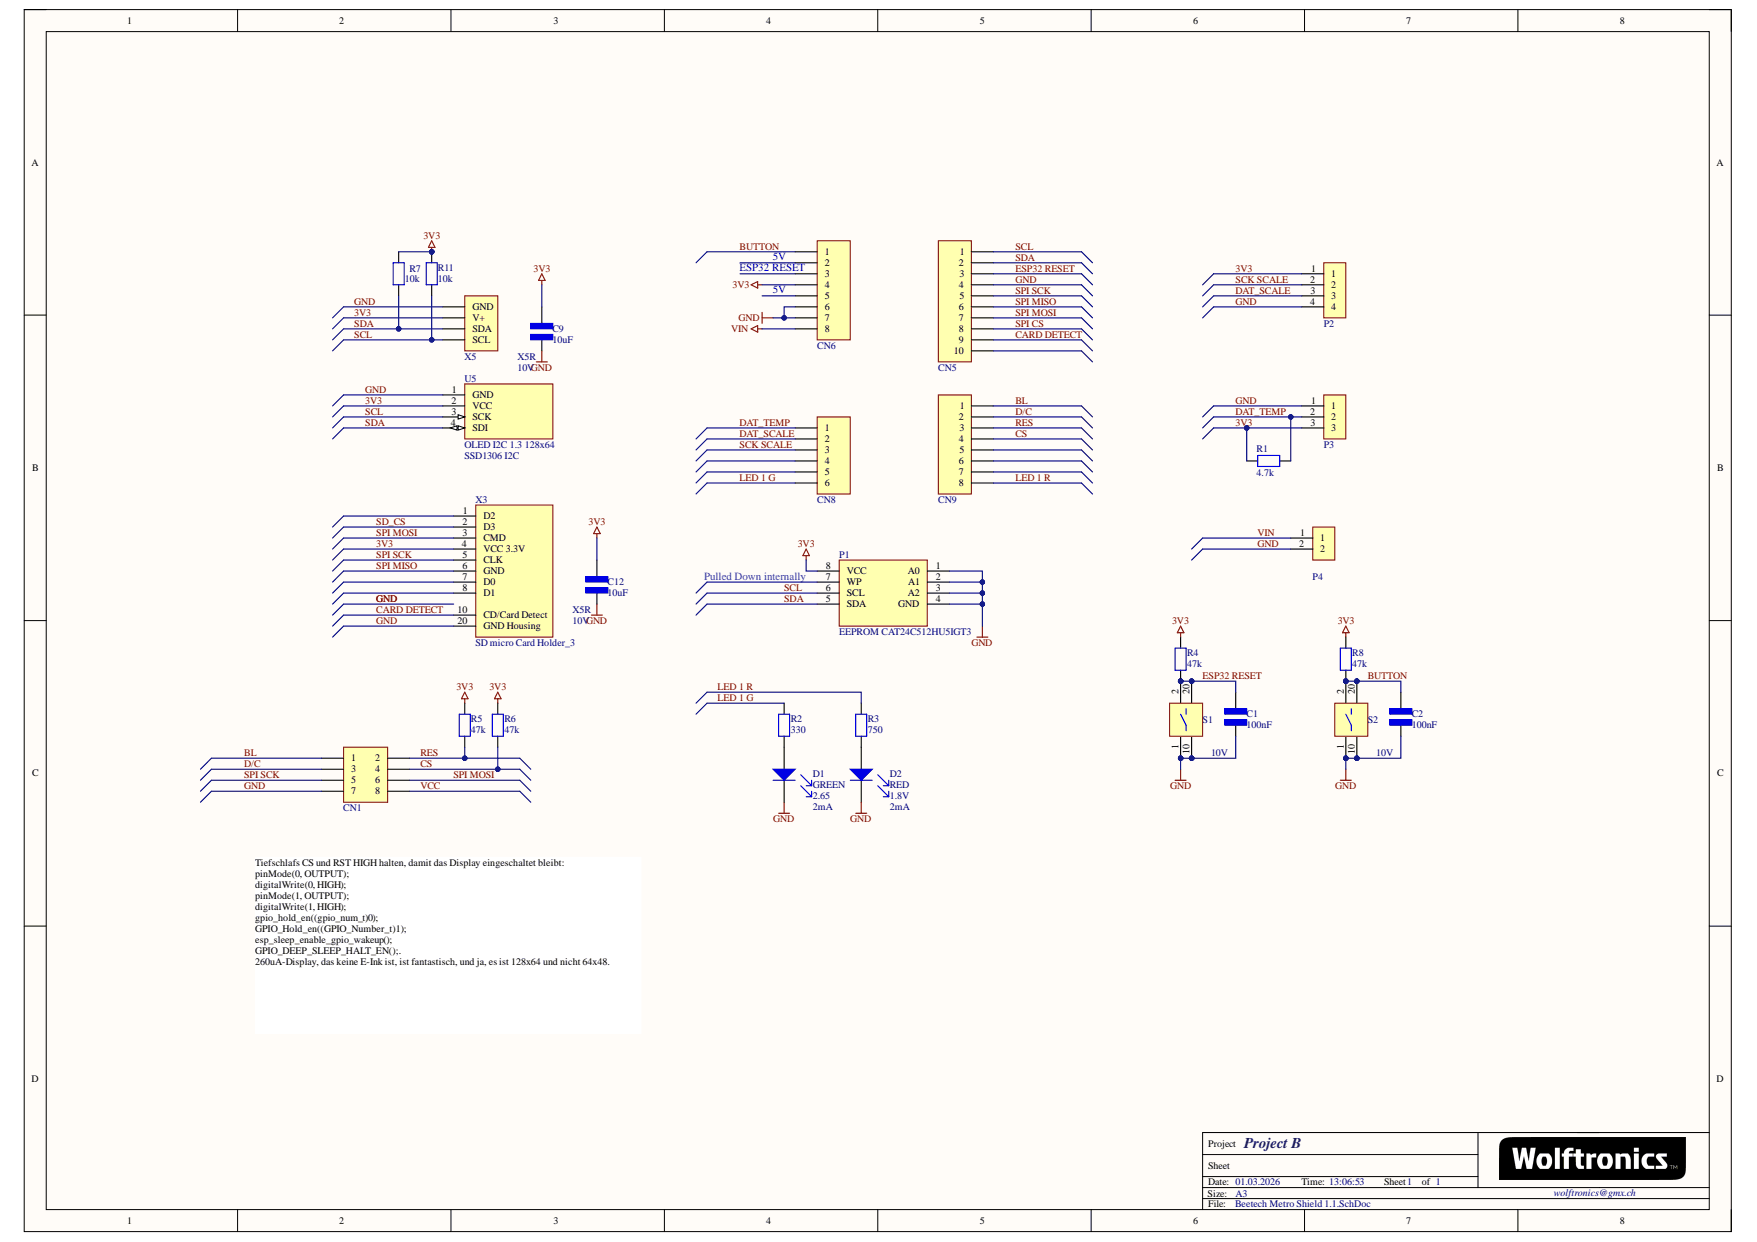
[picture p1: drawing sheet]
# Altium project Beetech Metro Shield 1.1.PrjPcb
1 sheet, 29 parts. Net scope: global (net labels, ports and power ports of the same name join across sheets).
Board file: Beetech Metro Shield 1.1.PcbDoc

## Sheet Beetech Metro Shield 1.1.SchDoc: Project B
size A3; ApprovedBy: A. Wolf; CheckedBy: A. Wolf; Author: A. Wolf; CompanyName: EHT; DrawnBy: A. Wolf; Engineer: A. Wolf; Organization: IGP - Space Geodesy; DocumentNumber: 1; Revision: 1; SheetNumber: 1; SheetTotal: 1

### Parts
C1  value 100nF  Umax: 10V  [CAP 0603 - OUTLINE]  (hidden comment: 100nF 0603)
C2  value 100nF  Umax: 10V  [CAP 0603 - OUTLINE]  (hidden comment: 100nF 0603)
C9  value 10uF  Umax: 10V  Dielektrikum: X5R  [CAP 0603 - OUTLINE]  (hidden comment: 10uF 0603)
C12  value 10uF  Umax: 10V  Dielektrikum: X5R  [CAP 0603 - OUTLINE]  (hidden comment: 10uF 0603)
CN1  4 X 2  Header  [4 x 2 2.54mm - no Connector]  (value not drawn)
CN5  10-Pin Stiftleiste 10x1 2.54 Low Profile  [10PIN - III]  (value not drawn)
CN6  8-Pin Stiftleiste 8x1 2.54 Low Profile  [8 PIN - Stiftleiste]  (value not drawn)
CN8  6-PiN  [6PIN]  (value not drawn)
CN9  8-Pin Stiftleiste 8x1 2.54 Low Profile  [8 PIN - Stiftleiste]  (value not drawn)
D1  COLOR: GREEN  Forward Voltage: 2.65  If: 2mA  [LED SMD 0603 FOOTPRINT]  (hidden comment: LED Diode SMD LOW CURRENT)
D2  COLOR: RED  Forward Voltage: 1.8V  If: 2mA  [LED SMD 0603 FOOTPRINT]  (hidden comment: LED Diode SMD LOW CURRENT)
P1  EEPROM CAT24C512HU5IGT3  [UDFN8 3.0x2.0 CAT24C512HU5IGT3]
P2  4-Pin Right Angle Housing  [4PIN - RND 205-EK254-2.54-04P]  (value not drawn)
P3  3-Pin Right Angle Housing  [3PIN - RND 205-EK254-2.54-03P]  (value not drawn)
P4  2-Pin Right Angle Housing  [2PIN - RND 205-EK254-2.54-02P]  (value not drawn)
R1  value 4.7k  [RES 0603 FOOTPRINT - OUTLINE]  (hidden comment: 4.7k Ohm 0603)
R2  value 330  [RES 0603 FOOTPRINT - OUTLINE]  (hidden comment: 330 Ohm 0603)
R3  value 750  [RES 0603 FOOTPRINT - OUTLINE]  (hidden comment: 750 Ohm 0603)
R4  value 47k  [RES 0603 FOOTPRINT - OUTLINE]  (hidden comment: 47k Ohm 0603)
R5  value 47k  [RES 0603 FOOTPRINT - OUTLINE]  (hidden comment: 47k Ohm 0603)
R6  value 47k  [RES 0603 FOOTPRINT - OUTLINE]  (hidden comment: 47k Ohm 0603)
R7  value 10k  [RES 0603 FOOTPRINT - OUTLINE]  (hidden comment: 10k Ohm 0603)
R8  value 47k  [RES 0603 FOOTPRINT - OUTLINE]  (hidden comment: 47k Ohm 0603)
R11  value 10k  [RES 0603 FOOTPRINT - OUTLINE]  (hidden comment: 10k Ohm 0603)
S1  Taster Print_SMD_2  [Taster Print - SMD - KMR241G LFS]  (value not drawn)
S2  Taster Print_SMD_2  [Taster Print - SMD - KMR241G LFS]  (value not drawn)
U5  OLED I2C 1.3 128x64  [OLED 1.3 128x64 I2C]
X3  SD micro Card Holder_3  [SD Card Holder - micro - 3 - sd Card inserted]
X5  4-Pin  [QWIIC JST CONNECTOR - SMD 4-PIN]  (value not drawn)

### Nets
3V3: C9.2 C12.2 CN6.4 P1.8(VCC) P2.1 P3.3 R1.2 R4.1 R5.2 R6.2 R7.2 R8.1 R11.2 U5.2(VCC) X3.4(VCC_3.3V) X5.3(V+)
GND: C1.1 C2.1 C9.1 C12.1 CN1.7 CN5.4 CN6.6 CN6.7 D1.2(K) D2.2(K) P1.1(A0) P1.2(A1) P1.3(A2) P1.4(GND) P2.4 P3.1 P4.2 S1.1 S1.10 S2.1 S2.10 U5.1(GND) X3.20(GND_Housing) X5.4(GND)
VIN: CN6.8 P4.1
BL: CN1.1 CN9.1
BUTTON: C2.2 CN6.1 R8.2 S2.2 S2.20
CARD DETECT: CN5.9 X3.10(CD/Card_Detect)
CS: CN1.4 CN9.4 R6.1
D/C: CN1.3 CN9.2
DAT_SCALE: CN8.2 P2.3
DAT_TEMP: CN8.1 P3.2 R1.1
ESP32 RESET: C1.2 CN5.3 R4.2 S1.2 S1.20
LED 1 G: CN8.6 R2.2
LED 1 R: CN9.8 R3.2
RES: CN1.2 CN9.3 R5.1
SCK SCALE: CN8.3 P2.2
SCL: CN5.1 P1.6(SCL) R11.1 U5.3(SCK) X5.1(SCL)
SD_CS: X3.2(D3)
SDA: CN5.2 P1.5(SDA) R7.1 U5.4(SDI) X5.2(SDA)
SPI CS: CN5.8
SPI MISO: CN5.6 X3.6(GND)
SPI MOSI: CN1.6 CN5.7 X3.3(CMD)
SPI SCK: CN1.5 CN5.5 X3.5(CLK)
VCC: CN1.8
NetD1_1: D1.1(A) R2.1
NetD2_1: D2.1(A) R3.1

Not connected (* = marked no-connect by the designer): CN5 10; CN6 2 3 5; CN8 4 5; CN9 5 6 7; P1 7(WP); X3 1(D2) 7(D0) 8(D1)

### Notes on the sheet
- (near CN6) 5V
- (near CN6) ESP32 RESET
- (near P1) Pulled Down internally
- MISO wrong / CMD wrong
- Tiefschlafs CS und RST HIGH halten, damit das Display eingeschaltet bleibt:
  pinMode(0, OUTPUT);
  digitalWrite(0, HIGH);
  pinMode(1, OUTPUT);
  digitalWrite(1, HIGH);
  gpio_hold_en((gpio_num_t)0);
  GPIO_Hold_en((GPIO_Number_t)1);
  esp_sleep_enable_gpio_wakeup();
  GPIO_DEEP_SLEEP_HALT_EN();.
  260uA-Display, das keine E-Ink ist, ist fantastisch, und ja, es ist 128x64 und nicht 64x48.
